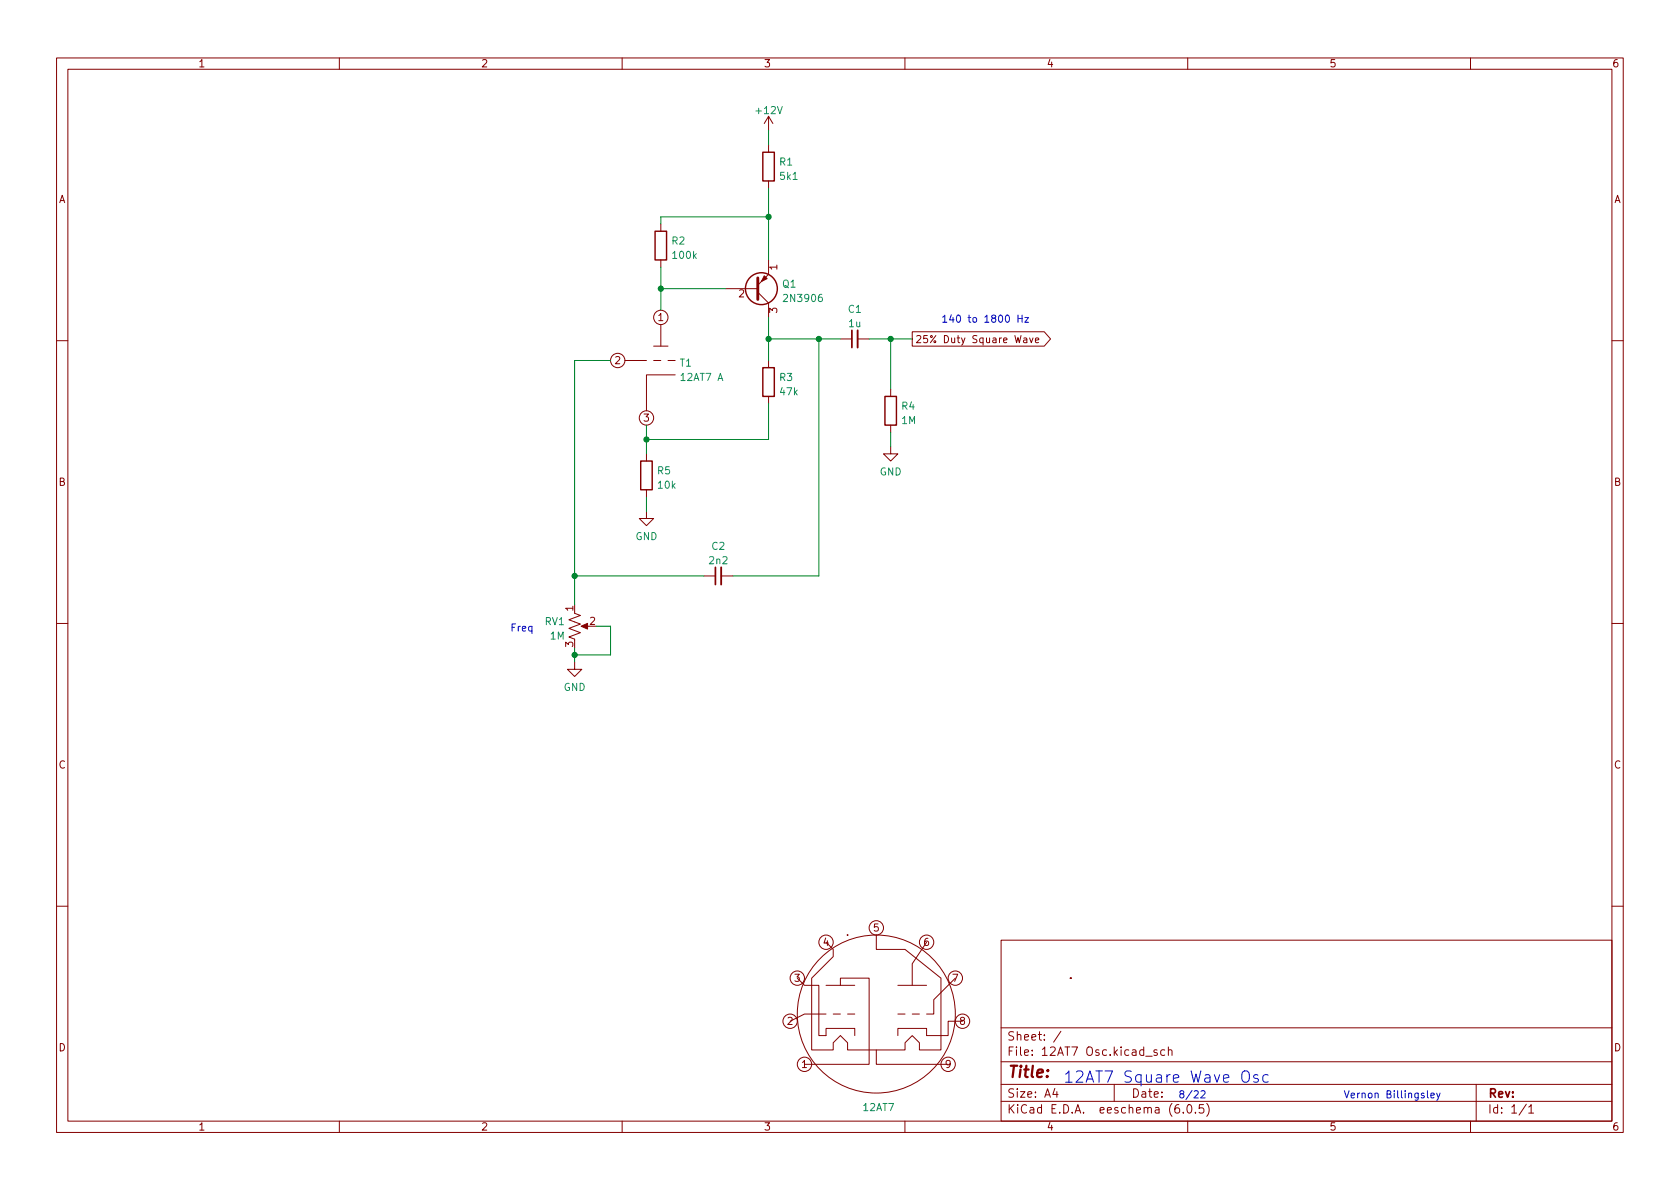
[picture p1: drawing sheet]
<svg xmlns="http://www.w3.org/2000/svg" width="297mm" height="210mm" viewBox="0 0 297 210" stroke-linecap="round" stroke-linejoin="round" font-family="sans-serif">
<g fill="none" stroke="#840000" stroke-width=".18">
<path d="M10 10.2h277v190.1h-277zM12 12.2h273v186.1h-273zM60 10.2v2M110 10.2v2M160 10.2v2M210 10.2v2M260 10.2v2M116.8 39.6v1.3M135.9 20.6v2.5M135.9 25.6v1.3M135.9 32v1.3M135.9 20.6l-.8 1.2"/>
<path d="M135.9 20.6l.8 1.2M116.8 46v1.2M116.8 57.4v3.8M128.3 51h5.7M134 51.7l1.9 1.9v2.5M135.9 46v2.5l-1.9 1.9M148.6 59.9h2M151.6 59.9h2.1M161.3 58.7h23.3l1.1 1.2-1.1 1.3h-23.3zM181 59.8h.5l.1 .8M182 59.8l.3 .8 .3-.8M10 60.2h2"/>
<path d="M110.5 63.7h3.8M115.6 63.7h1.2M115.6 61.2h2.5M118.1 63.7h1.3M119.4 66.3h-5.1v6.3M135.9 63.7v1.3M135.9 70.1v1.3M157.5 79v1.3h1.2l-1.2 1.2-1.3-1.2h1.3M157.5 68.8v1.3M157.5 75.2v1.2M181.6 60.1h-.5l-.1 .2 .1 .3 .5-.1M183.1 60.2l.6-.1-.1-.3h-.3l-.2 .1v.6h.5"/>
<path d="M285 60.2h2M114.3 90.4v1.3h1.3l-1.3 1.3-1.3-1.3h1.3M114.3 80.3v1.2M114.3 86.6v1.3M10 110.2h2M101.6 108.5l1 .3-2 .8 2 .8-2 .7 2 .8-2 .7 1 .4M101.6 117.1v1.3h1.3l-1.3 1.2-1.3-1.2h1.3M103.1 110.7h1M124.5 101.8h2M127.5 101.8h2M285 110.2h2M10 160.2h2"/>
<path d="M141 173l1.2 1.2h2.6v8.9h1.2v-1.2h5.1v1.2M146 179.3h-3.8l-2.5 1.3M146 174.2h5.1M147.3 179.3h1.3M148.6 174.2v-1.2h5.1v15.2h-11.5M149.9 165.3h.1M149.9 179.3h1.2M154.9 165.3v2.6h5.1l6.4 5.1v12.7h-3.8v-1.3l-1.3-1.3-1.3 1.3v1.3h-10.1v-1.3l-1.3-1.3-1.3 1.3v1.3h-3.8v-12.7l3.8-3.8v-1.3l-1.3-1.3M158.7 179.3h1.3M158.7 174.2h5.1M161.3 179.3h1.3M163.8 166.6l-2.5 3.8v3.8"/>
<path d="M168.9 173l-3.8 3.8v2.5h-1.3M177 166.3h108v32h-108zM189.2 173h.1M285 160.2h2M60 198.3v2M110 198.3v2M154.9 185.7v2.5h12.7M160 198.3v2M170.2 180.6h-2.6v2.5h-3.8v-1.2h-5.1v1.2M177 194.8h108M177 191.8h108M177 187.8h108"/>
<path d="M177 181.8h108M186.5 192.5l-.4 1h1M186.9 193v1M187.6 182.4l-1.3 1.9M197 191.8v3M202.6 186.8h1.1M204.6 185.7l-.4-.1-.2 .2 .1 .3 .5 .1v.4h-.6M205.9 185.7l-.4-.1-.3 .3v.4l.2 .3h.5M206.6 185.8l.2-.2 .3 .1 .1 .9M206.6 185.1v1.5M208.4 195.3a.59 .59 0 0 0-.7 .7v.5l.2 .3h.4l.2-.1 .1-.5-.2-.2-.4-.1-.3 .3M209.2 196.7v.1"/>
<path d="M210 198.3v2M210.1 195.4l.1-.1a.81 .81 0 0 1 .6 .7 .81 .81 0 0 1-.3 .8h-.1a.81 .81 0 0 1-.6-.6 .81 .81 0 0 1 .3-.8zM211.4 196.7v.1M212.8 195.3h-.7l-.1 .7 .2-.1 .5 .1 .2 .2-.1 .5-.2 .1-.6-.1M213.4 195.1a1.72 1.72 0 0 1 0 2.3M260 198.3v2M261 191.8v6.5M269.9 195.3l-1.3 1.9M270.3 195.8l.4-.5v1.5M270.3 196.8h.9"/>
<circle cx="116.8" cy="56.1" r="1.27"/>
<circle cx="109.2" cy="63.7" r="1.27"/>
<circle cx="114.3" cy="73.9" r="1.27"/>
<circle cx="141" cy="173" r="1.27"/>
<circle cx="146" cy="166.6" r="1.27"/>
<circle cx="154.9" cy="179.3" r="14"/>
<circle cx="154.9" cy="164.1" r="1.27"/>
<circle cx="163.8" cy="166.6" r="1.27"/>
<circle cx="168.9" cy="173" r="1.27"/>
<circle cx="139.7" cy="180.6" r="1.27"/>
<circle cx="142.2" cy="188.2" r="1.27"/>
<circle cx="167.6" cy="188.2" r="1.27"/>
<circle cx="170.2" cy="180.6" r="1.27"/>
</g>
<g fill="none" stroke="#840000" stroke-width=".25">
<path d="M134.9 26.9h2v5.1h-2zM115.8 40.9h2.1v5.1h-2.1zM134.9 65h2v5.1h-2zM156.5 70.1h2v5.1h-2zM113.3 81.5h2v5.1h-2z"/>
<circle cx="134.6" cy="51" r="2.82"/>
</g>
<g fill="#840000" stroke="#840000" stroke-width=".18">
<path d="M102.7 110.7l1.2-.5v1z"/>
<path d="M135.1 48.8l.5 .5-1 .5z"/>
<circle cx="149.9" cy="165.3" r=".08"/>
</g>
<path d="M151.6 58.4v3.1M127.5 100.3v3.1" fill="none" stroke="#840000" stroke-width=".33"/>
<path d="M150.6 58.4v3.1M126.5 100.3v3.1" fill="none" stroke="#840000" stroke-width=".3"/>
<path d="M134 49.1v3.9" fill="none" stroke="#840000" stroke-width=".51"/>
<path d="M180 55.7v1.3M180 56.3h.7M180.7 55.7v1.3M181.2 56.1h.7l-.7 .9h.7M212.3 193l.5-.1 .3 .3-.8 .9h.8M219.7 189.7a.67 .67 0 0 1 .7-.3 .67 .67 0 0 1 .5 .6v.7a.67 .67 0 0 1-.7 .7 .67 .67 0 0 1-.6-.7zM222.4 190.1l-.5-.1-.2 .3 .1 .3 .6 .2 .1 .2-.1 .3-.2 .1-.5-.1M224.2 190.1l-.5-.1-.4 .4v.6l.2 .3 .2 .1 .5-.1M252.4 192.9v1.1l.2 .1M253 193.7l.6-.1-.1-.2-.3-.1-.2 .2v.6h.5M254 193.3l.3 .8M254.6 193.3l-.4 1.2-.2 .1" fill="none" stroke="#0000c2" stroke-width=".18"/>
<g fill="none" stroke="#008400" stroke-width=".18">
<path d="M135.9 23.1v2.5M135.9 33.3v12.7M135.9 38.3h-19.1v1.3M116.8 47.2v7.7M116.8 51h11.5M135.9 59.9h12.7M135.9 56.1v7.6M144.8 59.9v41.9h-15.3M153.7 59.9h7.6M157.5 59.9v8.9M107.9 63.7h-6.3v43.2M114.3 75.2v5.1"/>
<path d="M135.9 71.4v6.3h-21.6M157.5 76.4v2.6M114.3 87.9v2.5M101.6 101.8h22.9M101.6 114.5v2.6M105.4 110.7h2.5v5.1h-6.3"/>
</g>
<g fill="#008400" stroke="#008400" stroke-width=".18">
<circle cx="144.8" cy="59.9" r=".46"/>
<circle cx="135.9" cy="59.9" r=".46"/>
<circle cx="114.3" cy="77.7" r=".46"/>
<circle cx="157.5" cy="59.9" r=".46"/>
<circle cx="116.8" cy="51" r=".46"/>
<circle cx="135.9" cy="38.3" r=".46"/>
<circle cx="101.6" cy="101.8" r=".46"/>
<circle cx="101.6" cy="115.8" r=".46"/>
</g>
<text font-size="2.8" fill="#840000" x="178" y="190.6">Title:</text>
<text font-size="2.8" fill="#0000c2" x="188" y="191.5">12AT7 Square Wave Osc</text>
<g font-size="2.1" fill="#840000">
<text x="178" y="184">Sheet: /</text>
<text x="178" y="186.7">File: 12AT7 Osc.kicad_sch</text>
<text x="178" y="196.9">KiCad E.D.A. eeschema (6.0.5)</text>
<text x="178" y="194.1">Size: A4</text>
<text x="200" y="194.1">Date:</text>
<text x="263" y="194.1">Rev:</text>
<text x="263" y="196.9">Id: 1/1</text>
</g>
<g font-size="1.8" fill="#840000">
<text x="35" y="11.9">1</text>
<text x="85" y="11.9">2</text>
<text x="135" y="11.9">3</text>
<text x="185" y="11.9">4</text>
<text x="235" y="11.9">5</text>
<text x="285" y="11.9">6</text>
<text x="10.3" y="35.9">A</text>
<text x="285.3" y="35.9">A</text>
<text x="137.4" y="47.7" transform="rotate(-90 137.4 47.7)">1</text>
<text x="130.6" y="52.6">2</text>
<text x="116.3" y="56.8">1</text>
<text x="137.4" y="55.4" transform="rotate(-90 137.4 55.4)">3</text>
<text x="108.7" y="64.4">2</text>
<text x="161.8" y="60.7">25% Duty Square Wave</text>
<text x="113.8" y="74.5">3</text>
<text x="10.3" y="85.9">B</text>
<text x="285.3" y="85.9">B</text>
<text x="101.3" y="108.1" transform="rotate(-90 101.3 108.1)">1</text>
<text x="104.3" y="110.5">2</text>
<text x="101.3" y="114.4" transform="rotate(-90 101.3 114.4)">3</text>
<text x="10.3" y="135.9">C</text>
<text x="285.3" y="135.9">C</text>
<text x="145.6" y="167.3">4</text>
<text x="154.4" y="164.7">5</text>
<text x="163.3" y="167.3">6</text>
<text x="140.5" y="173.6">3</text>
<text x="168.4" y="173.6">7</text>
<text x="10.3" y="185.9">D</text>
<text x="139.2" y="181.2">2</text>
<text x="169.7" y="181.2">8</text>
<text x="285.3" y="185.9">D</text>
<text x="141.7" y="188.8">1</text>
<text x="167.1" y="188.8">9</text>
<text x="35" y="199.9">1</text>
<text x="85" y="199.9">2</text>
<text x="135" y="199.9">3</text>
<text x="185" y="199.9">4</text>
<text x="235" y="199.9">5</text>
<text x="285" y="199.9">6</text>
</g>
<g font-size="1.8" fill="#008484">
<text x="133.8" y="20.2">+12V</text>
<text x="137.9" y="29.3">R1</text>
<text x="138" y="31.8">5k1</text>
<text x="118.8" y="43.2">R2</text>
<text x="119.1" y="45.8">100k</text>
<text x="138.4" y="50.8">Q1</text>
<text x="138.9" y="53.4">2N3906</text>
<text x="150" y="55.3">C1</text>
<text x="150.1" y="57.8">1u</text>
<text x="120.2" y="64.8">T1</text>
<text x="120.5" y="67.4">12AT7 A</text>
<text x="137.9" y="67.4">R3</text>
<text x="138" y="69.9">47k</text>
<text x="159.4" y="75">1M</text>
<text x="159.4" y="72.4">R4</text>
<text x="116.3" y="83.9">R5</text>
<text x="116.4" y="86.4">10k</text>
<text x="155.5" y="84.1">GND</text>
<text x="112.3" y="95.5">GND</text>
<text x="125.5" y="99.8">2n2</text>
<text x="125.9" y="97.2">C2</text>
<text x="96.4" y="110.5">RV1</text>
<text x="97.3" y="113.1">1M</text>
<text x="99.6" y="122.2">GND</text>
<text x="152.7" y="196.5">12AT7</text>
</g>
<g font-size="1.8" fill="#0000c2">
<text x="166.4" y="57">140 to 1800 Hz</text>
<text x="90.2" y="111.7">Freq</text>
<text x="208.3" y="194.2">8/22</text>
<text x="237.5" y="194.2">Vernon Billingsley</text>
</g>
</svg>
